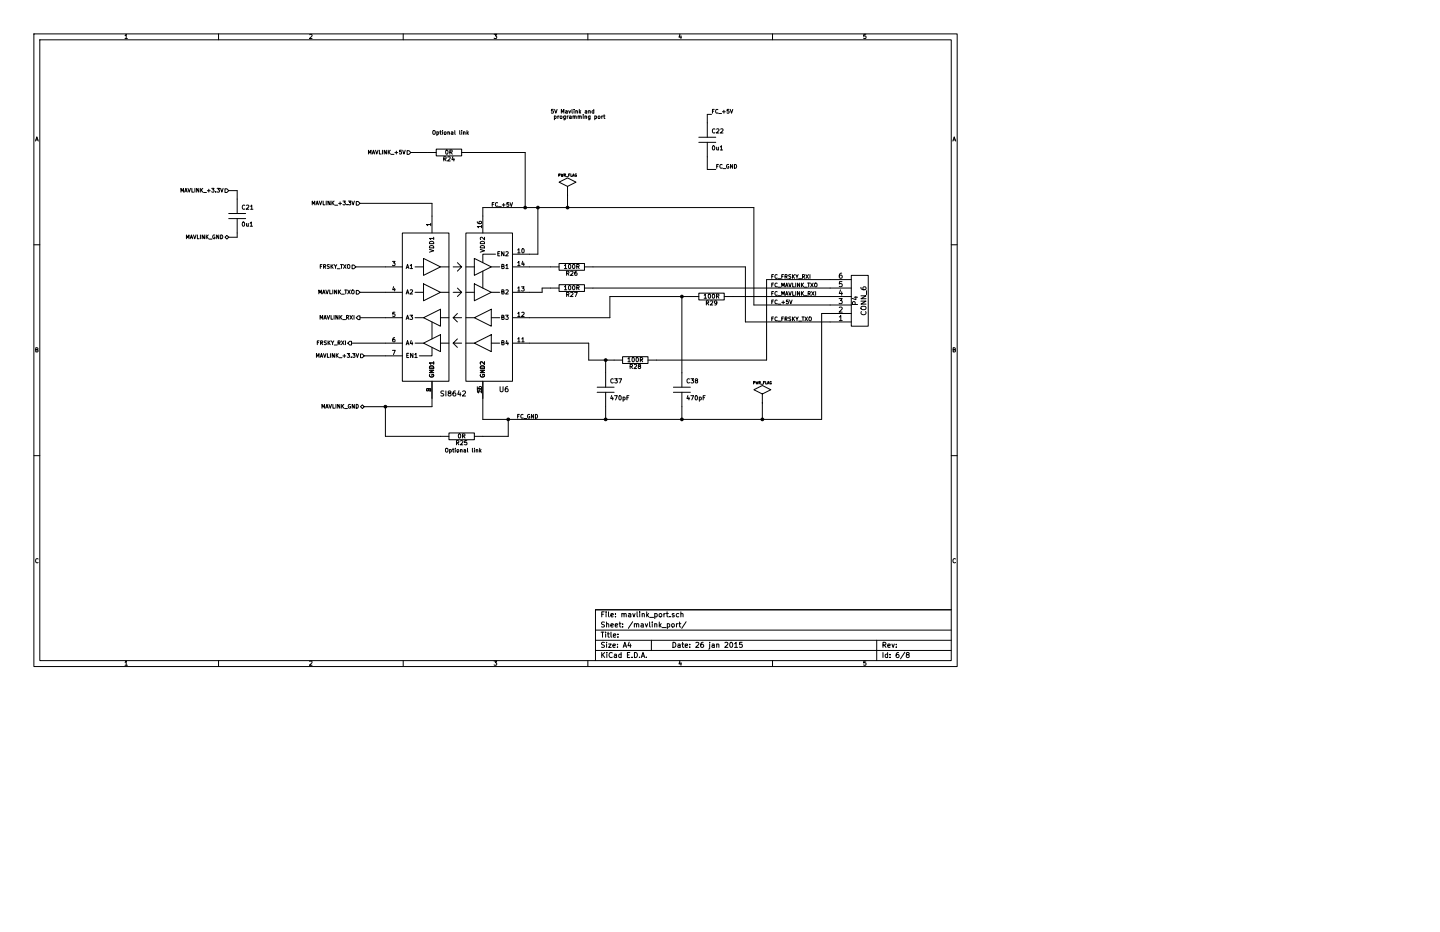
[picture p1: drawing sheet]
EESchema Schematic File Version 2  date Mon 26 Jan 2015 12:32:55 GMT
LIBS:lm358
LIBS:conn_6
LIBS:conn_5
LIBS:conn_3
LIBS:conn_2
LIBS:conn_20
LIBS:si501
LIBS:stm32f405rgt6
LIBS:power
LIBS:device
LIBS:transistors
LIBS:conn
LIBS:linear
LIBS:regul
LIBS:74xx
LIBS:cmos4000
LIBS:adc-dac
LIBS:memory
LIBS:xilinx
LIBS:special
LIBS:microcontrollers
LIBS:dsp
LIBS:microchip
LIBS:analog_switches
LIBS:motorola
LIBS:texas
LIBS:intel
LIBS:audio
LIBS:interface
LIBS:digital-audio
LIBS:philips
LIBS:display
LIBS:cypress
LIBS:siliconi
LIBS:opto
LIBS:atmel
LIBS:contrib
LIBS:valves
LIBS:adg704
LIBS:bd9g101g
LIBS:dac084s085
LIBS:fms6141
LIBS:ld39015mxxr
LIBS:mcp6562
LIBS:opa830
LIBS:si8642
LIBS:tlv3501
LIBS:74lvc1g86
EELAYER 25  0
EELAYER END
$Descr A4 11700 8267
encoding utf-8
Sheet 6 8
Title ""
Date "26 jan 2015"
Rev ""
Comp ""
Comment1 ""
Comment2 ""
Comment3 ""
Comment4 ""
$EndDescr
Connection ~ 7150 4950
Wire Wire Line
	7150 4950 7150 4800
Connection ~ 8050 3500
Wire Wire Line
	8050 4400 8050 3500
Connection ~ 4550 4800
Wire Wire Line
	4550 4800 4550 5150
Wire Wire Line
	4550 5150 5200 5150
Connection ~ 6200 2450
Wire Wire Line
	6200 2450 6200 1800
Wire Wire Line
	6200 1800 5550 1800
Wire Wire Line
	2700 2800 2800 2800
Wire Wire Line
	2800 2800 2800 2750
Wire Wire Line
	8350 1850 8350 2000
Wire Wire Line
	8350 2000 8450 2000
Wire Wire Line
	4550 4050 4150 4050
Wire Wire Line
	5100 4700 5100 4800
Wire Wire Line
	5100 4800 4300 4800
Connection ~ 9000 4950
Wire Wire Line
	9000 4750 9000 4950
Wire Wire Line
	4550 3750 4250 3750
Wire Wire Line
	4550 3150 4200 3150
Wire Wire Line
	9050 3300 9050 4250
Wire Wire Line
	9050 3300 9800 3300
Wire Wire Line
	7250 4250 6950 4250
Wire Wire Line
	6950 4250 6950 4050
Wire Wire Line
	6950 4050 6250 4050
Wire Wire Line
	9050 4250 7750 4250
Wire Wire Line
	7000 3150 8800 3150
Wire Wire Line
	6250 3150 6500 3150
Wire Wire Line
	5100 2550 5100 2400
Wire Wire Line
	5100 2400 4250 2400
Wire Wire Line
	9800 3700 9700 3700
Wire Wire Line
	9700 3700 9700 4950
Wire Wire Line
	9700 4950 5700 4950
Wire Wire Line
	5700 4950 5700 4700
Wire Wire Line
	5700 2550 5700 2450
Wire Wire Line
	5700 2450 8900 2450
Wire Wire Line
	8900 2450 8900 3600
Wire Wire Line
	8900 3600 9800 3600
Wire Wire Line
	6250 3000 6350 3000
Wire Wire Line
	6350 3000 6350 2450
Connection ~ 6350 2450
Wire Wire Line
	4550 4200 4300 4200
Wire Wire Line
	8150 3500 7200 3500
Wire Wire Line
	9800 3500 8650 3500
Wire Wire Line
	7200 3500 7200 3750
Wire Wire Line
	7200 3750 6250 3750
Wire Wire Line
	6500 3400 6400 3400
Wire Wire Line
	9800 3400 7000 3400
Wire Wire Line
	6400 3400 6400 3450
Wire Wire Line
	6400 3450 6250 3450
Wire Wire Line
	9800 3800 8800 3800
Wire Wire Line
	8800 3800 8800 3150
Wire Wire Line
	4550 3450 4250 3450
Wire Wire Line
	6700 2300 6700 2450
Connection ~ 6700 2450
Wire Wire Line
	8350 1450 8350 1350
Wire Wire Line
	8350 1350 8400 1350
Wire Wire Line
	2700 2250 2800 2250
Wire Wire Line
	2800 2250 2800 2350
Wire Wire Line
	5050 1800 4850 1800
Wire Wire Line
	5700 5150 6000 5150
Wire Wire Line
	6000 5150 6000 4950
Connection ~ 6000 4950
Wire Wire Line
	8050 4800 8050 4950
Connection ~ 8050 4950
Wire Wire Line
	7150 4400 7150 4250
Connection ~ 7150 4250
$Comp
L C C37
U 1 1
P 7150 4600
F 0 "C37" H 7200 4700 50  0000 L CNN
F 1 "470pF" H 7200 4500 50  0000 L CNN
	1    7150 4600
	1    0    0    -1  
$EndComp
$Comp
L C C38
U 1 1
P 8050 4600
F 0 "C38" H 8100 4700 50  0000 L CNN
F 1 "470pF" H 8100 4500 50  0000 L CNN
	1    8050 4600
	1    0    0    -1  
$EndComp
$Comp
L R R29
U 1 1
P 8400 3500
F 0 "R29" V 8480 3500 50  0000 C CNN
F 1 "100R" V 8400 3500 50  0000 C CNN
	1    8400 3500
	0    1    1    0   
$EndComp
$Comp
L R R28
U 1 1
P 7500 4250
F 0 "R28" V 7580 4250 50  0000 C CNN
F 1 "100R" V 7500 4250 50  0000 C CNN
	1    7500 4250
	0    1    1    0   
$EndComp
$Comp
L R R27
U 1 1
P 6750 3400
F 0 "R27" V 6830 3400 50  0000 C CNN
F 1 "100R" V 6750 3400 50  0000 C CNN
	1    6750 3400
	0    1    1    0   
$EndComp
$Comp
L R R26
U 1 1
P 6750 3150
F 0 "R26" V 6830 3150 50  0000 C CNN
F 1 "100R" V 6750 3150 50  0000 C CNN
	1    6750 3150
	0    1    1    0   
$EndComp
Text Notes 5100 1600 0    45   ~ 0
Optional link
Text Notes 5250 5350 0    45   ~ 0
Optional link
$Comp
L R R25
U 1 1
P 5450 5150
F 0 "R25" V 5530 5150 50  0000 C CNN
F 1 "0R" V 5450 5150 50  0000 C CNN
	1    5450 5150
	0    1    1    0   
$EndComp
$Comp
L R R24
U 1 1
P 5300 1800
F 0 "R24" V 5380 1800 50  0000 C CNN
F 1 "0R" V 5300 1800 50  0000 C CNN
	1    5300 1800
	0    1    1    0   
$EndComp
Text HLabel 4850 1800 0    45   Input ~ 0
MAVLINK_+5V
Text HLabel 2700 2800 0    45   BiDi ~ 0
MAVLINK_GND
Text HLabel 2700 2250 0    45   Input ~ 0
MAVLINK_+3.3V
Text Label 8450 2000 0    45   ~ 0
FC_GND
Text Label 8400 1350 0    45   ~ 0
FC_+5V
$Comp
L C C22
U 1 1
P 8350 1650
F 0 "C22" H 8400 1750 50  0000 L CNN
F 1 "0u1" H 8400 1550 50  0000 L CNN
	1    8350 1650
	1    0    0    -1  
$EndComp
$Comp
L C C21
U 1 1
P 2800 2550
F 0 "C21" H 2850 2650 50  0000 L CNN
F 1 "0u1" H 2850 2450 50  0000 L CNN
	1    2800 2550
	1    0    0    -1  
$EndComp
Text Label 9100 3800 0    45   ~ 0
FC_FRSKY_TXO
Text Label 9100 3600 0    45   ~ 0
FC_+5V
Text Label 9100 3500 0    45   ~ 0
FC_MAVLINK_RXI
Text Label 9100 3400 0    45   ~ 0
FC_MAVLINK_TXO
Text Label 9100 3300 0    45   ~ 0
FC_FRSKY_RXI
Text Label 6100 4950 0    45   ~ 0
FC_GND
$Comp
L PWR_FLAG #FLG05
U 1 1
P 9000 4750
F 0 "#FLG05" H 9000 5020 30  0001 C CNN
F 1 "PWR_FLAG" H 9000 4980 30  0000 C CNN
	1    9000 4750
	1    0    0    -1  
$EndComp
$Comp
L PWR_FLAG #FLG06
U 1 1
P 6700 2300
F 0 "#FLG06" H 6700 2570 30  0001 C CNN
F 1 "PWR_FLAG" H 6700 2530 30  0000 C CNN
	1    6700 2300
	1    0    0    -1  
$EndComp
Text HLabel 4300 4200 0    45   Input ~ 0
MAVLINK_+3.3V
Text Label 5800 2450 0    45   ~ 0
FC_+5V
Text HLabel 4250 2400 0    45   Input ~ 0
MAVLINK_+3.3V
$Comp
L SI8642 U6
U 1 1
P 5400 3600
F 0 "U6" H 5950 2600 60  0000 C CNN
F 1 "SI8642" H 5350 2550 60  0000 C CNN
	1    5400 3600
	1    0    0    -1  
$EndComp
Text HLabel 4150 4050 0    45   Output ~ 0
FRSKY_RXI
Text Notes 6500 1350 0    45   ~ 0
5V Mavlink and\n programming port
Text HLabel 4300 4800 0    45   BiDi ~ 0
MAVLINK_GND
Text HLabel 4200 3150 0    45   Input ~ 0
FRSKY_TXO
$Comp
L CONN_6 P4
U 1 1
P 10150 3550
F 0 "P4" V 10100 3550 60  0000 C CNN
F 1 "CONN_6" V 10200 3550 60  0000 C CNN
	1    10150 3550
	1    0    0    1   
$EndComp
Text HLabel 4250 3450 0    45   Input ~ 0
MAVLINK_TXO
Text HLabel 4250 3750 0    45   Output ~ 0
MAVLINK_RXI
$EndSCHEMATC
